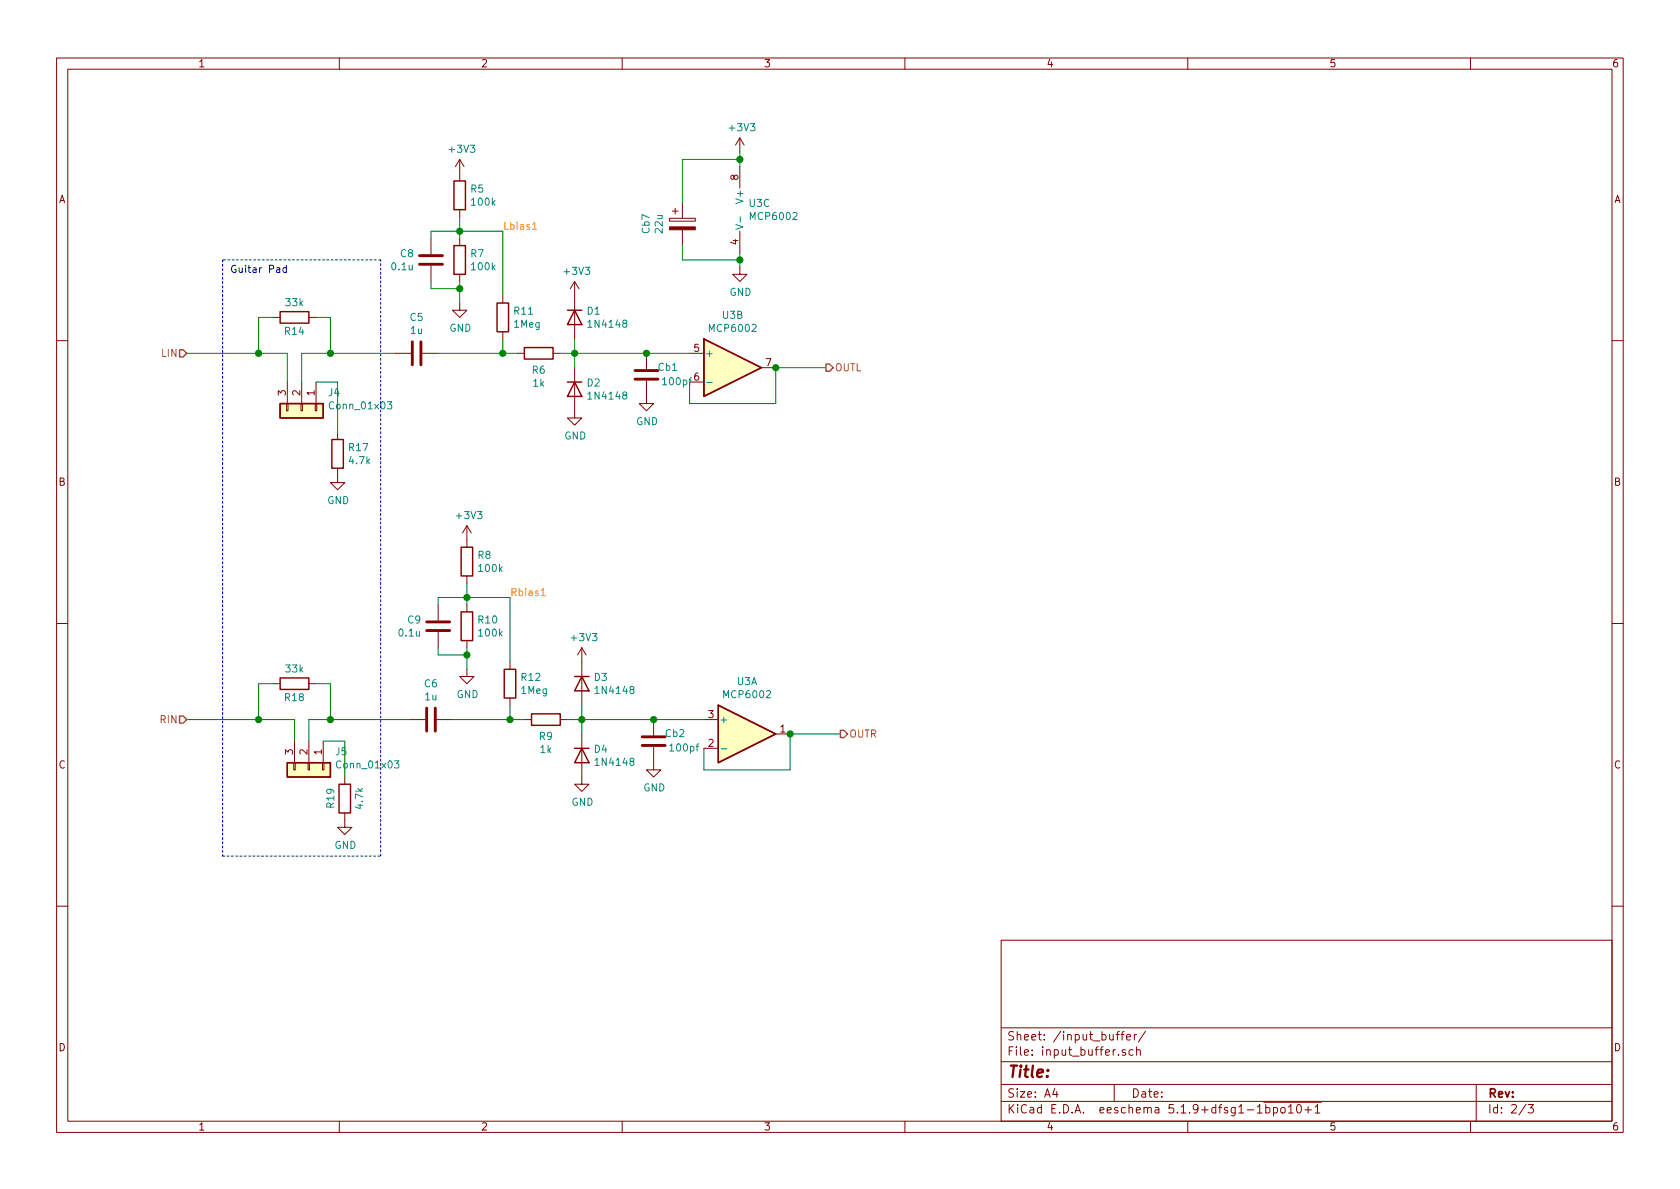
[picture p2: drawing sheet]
EESchema Schematic File Version 4
EELAYER 30 0
EELAYER END
$Descr A4 11693 8268
encoding utf-8
Sheet 2 3
Title ""
Date ""
Rev ""
Comp ""
Comment1 ""
Comment2 ""
Comment3 ""
Comment4 ""
$EndDescr
$Comp
L Amplifier_Operational:MCP6002-xP U?
U 2 1
P 5100 2550
AR Path="/6074C797" Ref="U?"  Part="1" 
AR Path="/606CBEB8/6074C797" Ref="U3"  Part="2" 
F 0 "U3" H 5100 2917 50  0000 C CNN
F 1 "MCP6002" H 5100 2826 50  0000 C CNN
F 2 "Package_SO:SOIC-8_3.9x4.9mm_P1.27mm" H 5100 2550 50  0001 C CNN
F 3 "http://ww1.microchip.com/downloads/en/DeviceDoc/21314g.pdf" H 5100 2550 50  0001 C CNN
F 4 "C7377" H 5100 2550 50  0001 C CNN "LCSC Part"
	2    5100 2550
	1    0    0    -1  
$EndComp
$Comp
L Amplifier_Operational:MCP6002-xP U?
U 1 1
P 5200 5100
AR Path="/6074C79D" Ref="U?"  Part="2" 
AR Path="/606CBEB8/6074C79D" Ref="U3"  Part="1" 
F 0 "U3" H 5200 5467 50  0000 C CNN
F 1 "MCP6002" H 5200 5376 50  0000 C CNN
F 2 "Package_SO:SOIC-8_3.9x4.9mm_P1.27mm" H 5200 5100 50  0001 C CNN
F 3 "http://ww1.microchip.com/downloads/en/DeviceDoc/21314g.pdf" H 5200 5100 50  0001 C CNN
F 4 "C7377" H 5200 5100 50  0001 C CNN "LCSC Part"
	1    5200 5100
	1    0    0    -1  
$EndComp
$Comp
L Amplifier_Operational:MCP6002-xP U?
U 3 1
P 5250 1450
AR Path="/6074C7A3" Ref="U?"  Part="3" 
AR Path="/606CBEB8/6074C7A3" Ref="U3"  Part="3" 
F 0 "U3" H 5208 1496 50  0000 L CNN
F 1 "MCP6002" H 5208 1405 50  0000 L CNN
F 2 "Package_SO:SOIC-8_3.9x4.9mm_P1.27mm" H 5250 1450 50  0001 C CNN
F 3 "http://ww1.microchip.com/downloads/en/DeviceDoc/21314g.pdf" H 5250 1450 50  0001 C CNN
F 4 "C7377" H 5250 1450 50  0001 C CNN "LCSC Part"
	3    5250 1450
	1    0    0    -1  
$EndComp
$Comp
L Device:R R?
U 1 1
P 3200 1350
AR Path="/6074C7AF" Ref="R?"  Part="1" 
AR Path="/606CBEB8/6074C7AF" Ref="R5"  Part="1" 
F 0 "R5" H 3270 1396 50  0000 L CNN
F 1 "100k" H 3270 1305 50  0000 L CNN
F 2 "Resistor_SMD:R_0603_1608Metric_Pad0.98x0.95mm_HandSolder" V 3130 1350 50  0001 C CNN
F 3 "~" H 3200 1350 50  0001 C CNN
F 4 "C22938" H 3200 1350 50  0001 C CNN "LCSC Part"
	1    3200 1350
	1    0    0    -1  
$EndComp
$Comp
L Device:R R?
U 1 1
P 3200 1800
AR Path="/6074C7B5" Ref="R?"  Part="1" 
AR Path="/606CBEB8/6074C7B5" Ref="R7"  Part="1" 
F 0 "R7" H 3270 1846 50  0000 L CNN
F 1 "100k" H 3270 1755 50  0000 L CNN
F 2 "Resistor_SMD:R_0603_1608Metric_Pad0.98x0.95mm_HandSolder" V 3130 1800 50  0001 C CNN
F 3 "~" H 3200 1800 50  0001 C CNN
F 4 "C22938" H 3200 1800 50  0001 C CNN "LCSC Part"
	1    3200 1800
	1    0    0    -1  
$EndComp
Wire Wire Line
	5400 2550 5400 2800
Wire Wire Line
	5400 2800 4800 2800
Wire Wire Line
	4800 2800 4800 2650
Connection ~ 5400 2550
Wire Wire Line
	5850 5100 5500 5100
Wire Wire Line
	5500 5100 5500 5350
Wire Wire Line
	5500 5350 4900 5350
Wire Wire Line
	4900 5350 4900 5200
Connection ~ 5500 5100
$Comp
L power:GND #PWR?
U 1 1
P 3200 2100
AR Path="/6074C7DA" Ref="#PWR?"  Part="1" 
AR Path="/606CBEB8/6074C7DA" Ref="#PWR013"  Part="1" 
F 0 "#PWR013" H 3200 1850 50  0001 C CNN
F 1 "GND" H 3205 1927 50  0000 C CNN
F 2 "" H 3200 2100 50  0001 C CNN
F 3 "" H 3200 2100 50  0001 C CNN
	1    3200 2100
	1    0    0    -1  
$EndComp
$Comp
L power:GND #PWR?
U 1 1
P 5150 1850
AR Path="/6074C7E6" Ref="#PWR?"  Part="1" 
AR Path="/606CBEB8/6074C7E6" Ref="#PWR018"  Part="1" 
F 0 "#PWR018" H 5150 1600 50  0001 C CNN
F 1 "GND" H 5155 1677 50  0000 C CNN
F 2 "" H 5150 1850 50  0001 C CNN
F 3 "" H 5150 1850 50  0001 C CNN
	1    5150 1850
	1    0    0    -1  
$EndComp
$Comp
L Device:R R?
U 1 1
P 3750 2450
AR Path="/6074C7F5" Ref="R?"  Part="1" 
AR Path="/606CBEB8/6074C7F5" Ref="R6"  Part="1" 
F 0 "R6" V 3865 2450 50  0000 C CNN
F 1 "1k" V 3956 2450 50  0000 C CNN
F 2 "Resistor_SMD:R_0603_1608Metric_Pad0.98x0.95mm_HandSolder" V 3680 2450 50  0001 C CNN
F 3 "~" H 3750 2450 50  0001 C CNN
F 4 "C21190" H 3750 2450 50  0001 C CNN "LCSC Part"
	1    3750 2450
	0    1    1    0   
$EndComp
$Comp
L power:GND #PWR?
U 1 1
P 4050 5400
AR Path="/6074C7FC" Ref="#PWR?"  Part="1" 
AR Path="/606CBEB8/6074C7FC" Ref="#PWR020"  Part="1" 
F 0 "#PWR020" H 4050 5150 50  0001 C CNN
F 1 "GND" H 4055 5227 50  0000 C CNN
F 2 "" H 4050 5400 50  0001 C CNN
F 3 "" H 4050 5400 50  0001 C CNN
	1    4050 5400
	1    0    0    -1  
$EndComp
$Comp
L Diode:1N4148 D?
U 1 1
P 4050 5250
AR Path="/6074C808" Ref="D?"  Part="1" 
AR Path="/606CBEB8/6074C808" Ref="D4"  Part="1" 
F 0 "D4" V 4004 5330 50  0000 L CNN
F 1 "1N4148" V 4095 5330 50  0000 L CNN
F 2 "Diode_SMD:D_SOD-123" H 4050 5075 50  0001 C CNN
F 3 "https://assets.nexperia.com/documents/data-sheet/1N4148_1N4448.pdf" H 4050 5250 50  0001 C CNN
F 4 "C81598" H 4050 5250 50  0001 C CNN "LCSC Part"
	1    4050 5250
	0    1    1    0   
$EndComp
$Comp
L Diode:1N4148 D?
U 1 1
P 4050 4750
AR Path="/6074C80E" Ref="D?"  Part="1" 
AR Path="/606CBEB8/6074C80E" Ref="D3"  Part="1" 
F 0 "D3" V 4004 4830 50  0000 L CNN
F 1 "1N4148" V 4095 4830 50  0000 L CNN
F 2 "Diode_SMD:D_SOD-123" H 4050 4575 50  0001 C CNN
F 3 "https://assets.nexperia.com/documents/data-sheet/1N4148_1N4448.pdf" H 4050 4750 50  0001 C CNN
F 4 "C81598" H 4050 4750 50  0001 C CNN "LCSC Part"
	1    4050 4750
	0    1    1    0   
$EndComp
$Comp
L Device:R R?
U 1 1
P 3800 5000
AR Path="/6074C815" Ref="R?"  Part="1" 
AR Path="/606CBEB8/6074C815" Ref="R9"  Part="1" 
F 0 "R9" V 3915 5000 50  0000 C CNN
F 1 "1k" V 4006 5000 50  0000 C CNN
F 2 "Resistor_SMD:R_0603_1608Metric_Pad0.98x0.95mm_HandSolder" V 3730 5000 50  0001 C CNN
F 3 "~" H 3800 5000 50  0001 C CNN
F 4 "C21190" H 3800 5000 50  0001 C CNN "LCSC Part"
	1    3800 5000
	0    1    1    0   
$EndComp
$Comp
L power:GND #PWR?
U 1 1
P 3250 4650
AR Path="/6074C822" Ref="#PWR?"  Part="1" 
AR Path="/606CBEB8/6074C822" Ref="#PWR019"  Part="1" 
F 0 "#PWR019" H 3250 4400 50  0001 C CNN
F 1 "GND" H 3255 4477 50  0000 C CNN
F 2 "" H 3250 4650 50  0001 C CNN
F 3 "" H 3250 4650 50  0001 C CNN
	1    3250 4650
	1    0    0    -1  
$EndComp
Connection ~ 3250 4150
Wire Wire Line
	3250 4200 3250 4150
Wire Wire Line
	3250 4150 3250 4050
$Comp
L Device:R R?
U 1 1
P 3250 4350
AR Path="/6074C82C" Ref="R?"  Part="1" 
AR Path="/606CBEB8/6074C82C" Ref="R10"  Part="1" 
F 0 "R10" H 3320 4396 50  0000 L CNN
F 1 "100k" H 3320 4305 50  0000 L CNN
F 2 "Resistor_SMD:R_0603_1608Metric_Pad0.98x0.95mm_HandSolder" V 3180 4350 50  0001 C CNN
F 3 "~" H 3250 4350 50  0001 C CNN
F 4 "C22938" H 3250 4350 50  0001 C CNN "LCSC Part"
	1    3250 4350
	1    0    0    -1  
$EndComp
$Comp
L Device:R R?
U 1 1
P 3250 3900
AR Path="/6074C832" Ref="R?"  Part="1" 
AR Path="/606CBEB8/6074C832" Ref="R8"  Part="1" 
F 0 "R8" H 3320 3946 50  0000 L CNN
F 1 "100k" H 3320 3855 50  0000 L CNN
F 2 "Resistor_SMD:R_0603_1608Metric_Pad0.98x0.95mm_HandSolder" V 3180 3900 50  0001 C CNN
F 3 "~" H 3250 3900 50  0001 C CNN
F 4 "C22938" H 3250 3900 50  0001 C CNN "LCSC Part"
	1    3250 3900
	1    0    0    -1  
$EndComp
$Comp
L power:GND #PWR?
U 1 1
P 4000 2850
AR Path="/6074C841" Ref="#PWR?"  Part="1" 
AR Path="/606CBEB8/6074C841" Ref="#PWR014"  Part="1" 
F 0 "#PWR014" H 4000 2600 50  0001 C CNN
F 1 "GND" H 4005 2677 50  0000 C CNN
F 2 "" H 4000 2850 50  0001 C CNN
F 3 "" H 4000 2850 50  0001 C CNN
	1    4000 2850
	1    0    0    -1  
$EndComp
$Comp
L Diode:1N4148 D?
U 1 1
P 4000 2700
AR Path="/6074C84D" Ref="D?"  Part="1" 
AR Path="/606CBEB8/6074C84D" Ref="D2"  Part="1" 
F 0 "D2" V 3954 2780 50  0000 L CNN
F 1 "1N4148" V 4045 2780 50  0000 L CNN
F 2 "Diode_SMD:D_SOD-123" H 4000 2525 50  0001 C CNN
F 3 "https://assets.nexperia.com/documents/data-sheet/1N4148_1N4448.pdf" H 4000 2700 50  0001 C CNN
F 4 "C81598" H 4000 2700 50  0001 C CNN "LCSC Part"
	1    4000 2700
	0    1    1    0   
$EndComp
$Comp
L Diode:1N4148 D?
U 1 1
P 4000 2200
AR Path="/6074C853" Ref="D?"  Part="1" 
AR Path="/606CBEB8/6074C853" Ref="D1"  Part="1" 
F 0 "D1" V 3954 2280 50  0000 L CNN
F 1 "1N4148" V 4045 2280 50  0000 L CNN
F 2 "Diode_SMD:D_SOD-123" H 4000 2025 50  0001 C CNN
F 3 "https://assets.nexperia.com/documents/data-sheet/1N4148_1N4448.pdf" H 4000 2200 50  0001 C CNN
F 4 "C81598" H 4000 2200 50  0001 C CNN "LCSC Part"
	1    4000 2200
	0    1    1    0   
$EndComp
Wire Wire Line
	3900 2450 4000 2450
Wire Wire Line
	5400 2550 5750 2550
Text HLabel 5850 5100 2    50   Output ~ 0
OUTR
Text HLabel 5750 2550 2    50   Output ~ 0
OUTL
$Comp
L Device:C C?
U 1 1
P 4500 2600
AR Path="/6090DDD4" Ref="C?"  Part="1" 
AR Path="/606CBEB8/6090DDD4" Ref="Cb1"  Part="1" 
F 0 "Cb1" H 4350 2550 50  0000 C CNN
F 1 "100pf" H 4400 2650 50  0000 R CNN
F 2 "Capacitor_SMD:C_0603_1608Metric_Pad1.08x0.95mm_HandSolder" H 4538 2450 50  0001 C CNN
F 3 "~" H 4500 2600 50  0001 C CNN
F 4 "C14858" H 4500 2600 50  0001 C CNN "LCSC Part"
	1    4500 2600
	-1   0    0    1   
$EndComp
Connection ~ 4500 2450
Wire Wire Line
	4500 2450 4800 2450
Wire Wire Line
	3950 5000 4050 5000
$Comp
L power:GND #PWR?
U 1 1
P 4500 2750
AR Path="/6090ED17" Ref="#PWR?"  Part="1" 
AR Path="/606CBEB8/6090ED17" Ref="#PWR03"  Part="1" 
F 0 "#PWR03" H 4500 2500 50  0001 C CNN
F 1 "GND" H 4505 2577 50  0000 C CNN
F 2 "" H 4500 2750 50  0001 C CNN
F 3 "" H 4500 2750 50  0001 C CNN
	1    4500 2750
	1    0    0    -1  
$EndComp
$Comp
L Device:C Cb?
U 1 1
P 4550 5150
AR Path="/6090FF22" Ref="Cb?"  Part="1" 
AR Path="/606CBEB8/6090FF22" Ref="Cb2"  Part="1" 
F 0 "Cb2" H 4400 5100 50  0000 C CNN
F 1 "100pf" H 4450 5200 50  0000 R CNN
F 2 "Capacitor_SMD:C_0603_1608Metric_Pad1.08x0.95mm_HandSolder" H 4588 5000 50  0001 C CNN
F 3 "~" H 4550 5150 50  0001 C CNN
F 4 "C14858" H 4550 5150 50  0001 C CNN "LCSC Part"
	1    4550 5150
	-1   0    0    1   
$EndComp
$Comp
L power:GND #PWR?
U 1 1
P 4550 5300
AR Path="/6090FF3A" Ref="#PWR?"  Part="1" 
AR Path="/606CBEB8/6090FF3A" Ref="#PWR05"  Part="1" 
F 0 "#PWR05" H 4550 5050 50  0001 C CNN
F 1 "GND" H 4555 5127 50  0000 C CNN
F 2 "" H 4550 5300 50  0001 C CNN
F 3 "" H 4550 5300 50  0001 C CNN
	1    4550 5300
	1    0    0    -1  
$EndComp
Connection ~ 4550 5000
Wire Wire Line
	4550 5000 4900 5000
Text HLabel 1300 5000 0    50   Input ~ 0
RIN
Text HLabel 1300 2450 0    50   Input ~ 0
LIN
Wire Notes Line
	1550 5950 2650 5950
Wire Notes Line
	2650 1800 1550 1800
Text Notes 1600 1900 0    50   ~ 0
Guitar Pad
$Comp
L power:+3V3 #PWR0101
U 1 1
P 3200 1200
F 0 "#PWR0101" H 3200 1050 50  0001 C CNN
F 1 "+3V3" H 3215 1373 50  0000 C CNN
F 2 "" H 3200 1200 50  0001 C CNN
F 3 "" H 3200 1200 50  0001 C CNN
	1    3200 1200
	1    0    0    -1  
$EndComp
$Comp
L power:+3V3 #PWR0102
U 1 1
P 4000 2050
F 0 "#PWR0102" H 4000 1900 50  0001 C CNN
F 1 "+3V3" H 4015 2223 50  0000 C CNN
F 2 "" H 4000 2050 50  0001 C CNN
F 3 "" H 4000 2050 50  0001 C CNN
	1    4000 2050
	1    0    0    -1  
$EndComp
$Comp
L power:+3V3 #PWR0103
U 1 1
P 5150 1050
F 0 "#PWR0103" H 5150 900 50  0001 C CNN
F 1 "+3V3" H 5165 1223 50  0000 C CNN
F 2 "" H 5150 1050 50  0001 C CNN
F 3 "" H 5150 1050 50  0001 C CNN
	1    5150 1050
	1    0    0    -1  
$EndComp
$Comp
L power:+3V3 #PWR0104
U 1 1
P 3250 3750
F 0 "#PWR0104" H 3250 3600 50  0001 C CNN
F 1 "+3V3" H 3265 3923 50  0000 C CNN
F 2 "" H 3250 3750 50  0001 C CNN
F 3 "" H 3250 3750 50  0001 C CNN
	1    3250 3750
	1    0    0    -1  
$EndComp
$Comp
L power:+3V3 #PWR0105
U 1 1
P 4050 4600
F 0 "#PWR0105" H 4050 4450 50  0001 C CNN
F 1 "+3V3" H 4065 4773 50  0000 C CNN
F 2 "" H 4050 4600 50  0001 C CNN
F 3 "" H 4050 4600 50  0001 C CNN
	1    4050 4600
	1    0    0    -1  
$EndComp
Wire Wire Line
	4050 4900 4050 5000
Connection ~ 4050 5000
Wire Wire Line
	4050 5000 4550 5000
Wire Wire Line
	4050 5000 4050 5100
Wire Wire Line
	4000 2350 4000 2450
Connection ~ 4000 2450
Wire Wire Line
	4000 2450 4500 2450
Wire Wire Line
	4000 2450 4000 2550
Wire Wire Line
	1300 5000 1800 5000
Wire Wire Line
	1300 2450 1800 2450
$Comp
L Connector_Generic:Conn_01x03 J5
U 1 1
P 2150 5350
F 0 "J5" V 2022 5530 50  0000 L CNN
F 1 "Conn_01x03" V 2113 5530 50  0000 L CNN
F 2 "Connector_PinHeader_2.54mm:PinHeader_1x03_P2.54mm_Vertical" H 2150 5350 50  0001 C CNN
F 3 "~" H 2150 5350 50  0001 C CNN
	1    2150 5350
	0    1    1    0   
$EndComp
$Comp
L power:GND #PWR?
U 1 1
P 2400 5700
AR Path="/60774499" Ref="#PWR?"  Part="1" 
AR Path="/606CBEB8/60774499" Ref="#PWR038"  Part="1" 
F 0 "#PWR038" H 2400 5450 50  0001 C CNN
F 1 "GND" H 2405 5527 50  0000 C CNN
F 2 "" H 2400 5700 50  0001 C CNN
F 3 "" H 2400 5700 50  0001 C CNN
	1    2400 5700
	1    0    0    -1  
$EndComp
$Comp
L Device:R R?
U 1 1
P 2400 5550
AR Path="/6077448F" Ref="R?"  Part="1" 
AR Path="/606CBEB8/6077448F" Ref="R19"  Part="1" 
F 0 "R19" V 2300 5550 50  0000 C CNN
F 1 "4.7k" V 2500 5550 50  0000 C CNN
F 2 "Resistor_SMD:R_0603_1608Metric_Pad0.98x0.95mm_HandSolder" V 2330 5550 50  0001 C CNN
F 3 "~" H 2400 5550 50  0001 C CNN
F 4 "C23162" H 2400 5550 50  0001 C CNN "LCSC Part"
	1    2400 5550
	1    0    0    -1  
$EndComp
$Comp
L Device:R R?
U 1 1
P 2050 4750
AR Path="/60774479" Ref="R?"  Part="1" 
AR Path="/606CBEB8/60774479" Ref="R18"  Part="1" 
F 0 "R18" V 1950 4750 50  0000 C CNN
F 1 "33k" V 2150 4750 50  0000 C CNN
F 2 "Resistor_SMD:R_0603_1608Metric_Pad0.98x0.95mm_HandSolder" V 1980 4750 50  0001 C CNN
F 3 "~" H 2050 4750 50  0001 C CNN
F 4 "C4216" H 2050 4750 50  0001 C CNN "LCSC Part"
	1    2050 4750
	0    -1   -1   0   
$EndComp
$Comp
L Connector_Generic:Conn_01x03 J4
U 1 1
P 2100 2850
F 0 "J4" V 1972 3030 50  0000 L CNN
F 1 "Conn_01x03" V 2063 3030 50  0000 L CNN
F 2 "Connector_PinHeader_2.54mm:PinHeader_1x03_P2.54mm_Vertical" H 2100 2850 50  0001 C CNN
F 3 "~" H 2100 2850 50  0001 C CNN
	1    2100 2850
	0    1    1    0   
$EndComp
$Comp
L power:GND #PWR?
U 1 1
P 2350 3300
AR Path="/60753709" Ref="#PWR?"  Part="1" 
AR Path="/606CBEB8/60753709" Ref="#PWR037"  Part="1" 
F 0 "#PWR037" H 2350 3050 50  0001 C CNN
F 1 "GND" H 2355 3127 50  0000 C CNN
F 2 "" H 2350 3300 50  0001 C CNN
F 3 "" H 2350 3300 50  0001 C CNN
	1    2350 3300
	1    0    0    -1  
$EndComp
$Comp
L Device:R R?
U 1 1
P 2350 3150
AR Path="/60752E89" Ref="R?"  Part="1" 
AR Path="/606CBEB8/60752E89" Ref="R17"  Part="1" 
F 0 "R17" H 2420 3196 50  0000 L CNN
F 1 "4.7k" H 2420 3105 50  0000 L CNN
F 2 "Resistor_SMD:R_0603_1608Metric_Pad0.98x0.95mm_HandSolder" V 2280 3150 50  0001 C CNN
F 3 "~" H 2350 3150 50  0001 C CNN
F 4 "C23162" H 2350 3150 50  0001 C CNN "LCSC Part"
	1    2350 3150
	1    0    0    -1  
$EndComp
$Comp
L Device:R R?
U 1 1
P 2050 2200
AR Path="/607510D8" Ref="R?"  Part="1" 
AR Path="/606CBEB8/607510D8" Ref="R14"  Part="1" 
F 0 "R14" V 1950 2200 50  0000 C CNN
F 1 "33k" V 2150 2200 50  0000 C CNN
F 2 "Resistor_SMD:R_0603_1608Metric_Pad0.98x0.95mm_HandSolder" V 1980 2200 50  0001 C CNN
F 3 "~" H 2050 2200 50  0001 C CNN
F 4 "C4216" H 2050 2200 50  0001 C CNN "LCSC Part"
	1    2050 2200
	0    -1   -1   0   
$EndComp
Wire Wire Line
	1800 2450 1800 2200
Wire Wire Line
	1800 2200 1900 2200
Wire Wire Line
	2200 2200 2300 2200
Wire Wire Line
	2300 2200 2300 2450
Wire Wire Line
	2300 2450 2750 2450
Wire Wire Line
	1800 2450 2000 2450
Connection ~ 1800 2450
Wire Wire Line
	1800 5000 1800 4750
Wire Wire Line
	1800 4750 1900 4750
Wire Wire Line
	2300 4750 2300 5000
Wire Wire Line
	2300 5000 2850 5000
Wire Wire Line
	2200 4750 2300 4750
Connection ~ 1800 5000
Wire Wire Line
	2250 5150 2400 5150
Wire Wire Line
	2400 5150 2400 5400
Wire Wire Line
	2300 5000 2150 5000
Wire Wire Line
	2150 5000 2150 5150
Connection ~ 2300 5000
Wire Wire Line
	2050 5000 2050 5150
Wire Wire Line
	1800 5000 2050 5000
Wire Wire Line
	2200 2650 2350 2650
Wire Wire Line
	2350 2650 2350 3000
Wire Wire Line
	2100 2650 2100 2450
Wire Wire Line
	2100 2450 2300 2450
Connection ~ 2300 2450
Wire Wire Line
	2000 2650 2000 2450
$Comp
L Device:C C?
U 1 1
P 3000 5000
AR Path="/607D39EB" Ref="C?"  Part="1" 
AR Path="/606CBEB8/607D39EB" Ref="C6"  Part="1" 
F 0 "C6" V 2748 5000 50  0000 C CNN
F 1 "1u" V 2839 5000 50  0000 C CNN
F 2 "Capacitor_SMD:C_1206_3216Metric_Pad1.33x1.80mm_HandSolder" H 3038 4850 50  0001 C CNN
F 3 "~" H 3000 5000 50  0001 C CNN
F 4 "C1848" V 3000 5000 50  0001 C CNN "LCSC Part"
	1    3000 5000
	0    1    1    0   
$EndComp
$Comp
L Device:C C?
U 1 1
P 2900 2450
AR Path="/6074C7A9" Ref="C?"  Part="1" 
AR Path="/606CBEB8/6074C7A9" Ref="C5"  Part="1" 
F 0 "C5" V 2648 2450 50  0000 C CNN
F 1 "1u" V 2739 2450 50  0000 C CNN
F 2 "Capacitor_SMD:C_1206_3216Metric_Pad1.33x1.80mm_HandSolder" H 2938 2300 50  0001 C CNN
F 3 "~" H 2900 2450 50  0001 C CNN
F 4 "C1848" V 2900 2450 50  0001 C CNN "LCSC Part"
	1    2900 2450
	0    1    1    0   
$EndComp
$Comp
L Device:CP Cb?
U 1 1
P 4750 1550
AR Path="/60717BFB/6086F07C" Ref="Cb?"  Part="1" 
AR Path="/606CBEB8/6086F07C" Ref="Cb7"  Part="1" 
F 0 "Cb7" V 4495 1550 50  0000 C CNN
F 1 "22u" V 4586 1550 50  0000 C CNN
F 2 "Capacitor_SMD:C_0805_2012Metric_Pad1.18x1.45mm_HandSolder" H 4788 1400 50  0001 C CNN
F 3 "~" H 4750 1550 50  0001 C CNN
F 4 "C45783" H 4750 1550 50  0001 C CNN "LCSC Part"
	1    4750 1550
	1    0    0    -1  
$EndComp
Wire Wire Line
	4750 1400 4750 1100
Wire Wire Line
	4750 1100 5150 1100
Wire Wire Line
	5150 1100 5150 1050
Wire Wire Line
	5150 1150 5150 1100
Connection ~ 5150 1100
Wire Wire Line
	5150 1850 5150 1800
Wire Wire Line
	4750 1700 4750 1800
Wire Wire Line
	4750 1800 5150 1800
Connection ~ 5150 1800
Wire Wire Line
	5150 1800 5150 1750
Wire Notes Line
	1550 1800 1550 5950
Wire Notes Line
	2650 5950 2650 1800
$Comp
L Device:R R11
U 1 1
P 3500 2200
F 0 "R11" H 3570 2246 50  0000 L CNN
F 1 "1Meg" H 3570 2155 50  0000 L CNN
F 2 "Resistor_SMD:R_0603_1608Metric_Pad0.98x0.95mm_HandSolder" V 3430 2200 50  0001 C CNN
F 3 "~" H 3500 2200 50  0001 C CNN
F 4 "C22935" H 3500 2200 50  0001 C CNN "LCSC Part"
	1    3500 2200
	1    0    0    -1  
$EndComp
Wire Wire Line
	3200 1500 3200 1600
Wire Wire Line
	3200 1600 3500 1600
Wire Wire Line
	3500 1600 3500 2050
Connection ~ 3200 1600
Wire Wire Line
	3200 1600 3200 1650
Wire Wire Line
	3500 2350 3500 2450
Wire Wire Line
	3500 2450 3600 2450
Wire Wire Line
	3500 2450 3050 2450
Connection ~ 3500 2450
$Comp
L Device:C C?
U 1 1
P 3000 1800
AR Path="/60ABC040" Ref="C?"  Part="1" 
AR Path="/606CBEB8/60ABC040" Ref="C8"  Part="1" 
F 0 "C8" H 2885 1846 50  0000 R CNN
F 1 "0.1u" H 2885 1755 50  0000 R CNN
F 2 "Capacitor_SMD:C_0603_1608Metric_Pad1.08x0.95mm_HandSolder" H 3038 1650 50  0001 C CNN
F 3 "~" H 3000 1800 50  0001 C CNN
F 4 "C14663" V 3000 1800 50  0001 C CNN "LCSC Part"
	1    3000 1800
	1    0    0    -1  
$EndComp
Wire Wire Line
	3000 1650 3000 1600
Wire Wire Line
	3000 1600 3200 1600
Wire Wire Line
	3200 2100 3200 2000
$Comp
L Device:C C?
U 1 1
P 3050 4350
AR Path="/60AD9545" Ref="C?"  Part="1" 
AR Path="/606CBEB8/60AD9545" Ref="C9"  Part="1" 
F 0 "C9" H 2935 4396 50  0000 R CNN
F 1 "0.1u" H 2935 4305 50  0000 R CNN
F 2 "Capacitor_SMD:C_0603_1608Metric_Pad1.08x0.95mm_HandSolder" H 3088 4200 50  0001 C CNN
F 3 "~" H 3050 4350 50  0001 C CNN
F 4 "C14663" V 3050 4350 50  0001 C CNN "LCSC Part"
	1    3050 4350
	1    0    0    -1  
$EndComp
Wire Wire Line
	3050 4200 3050 4150
Wire Wire Line
	3050 4150 3250 4150
Wire Wire Line
	3250 4650 3250 4550
Wire Wire Line
	3050 4500 3050 4550
Wire Wire Line
	3050 4550 3250 4550
Connection ~ 3250 4550
Wire Wire Line
	3250 4550 3250 4500
Wire Wire Line
	3200 2000 3000 2000
Wire Wire Line
	3000 2000 3000 1950
Connection ~ 3200 2000
Wire Wire Line
	3200 2000 3200 1950
$Comp
L Device:R R12
U 1 1
P 3550 4750
F 0 "R12" H 3620 4796 50  0000 L CNN
F 1 "1Meg" H 3620 4705 50  0000 L CNN
F 2 "Resistor_SMD:R_0603_1608Metric_Pad0.98x0.95mm_HandSolder" V 3480 4750 50  0001 C CNN
F 3 "~" H 3550 4750 50  0001 C CNN
F 4 "C22935" H 3550 4750 50  0001 C CNN "LCSC Part"
	1    3550 4750
	1    0    0    -1  
$EndComp
Wire Wire Line
	3150 5000 3550 5000
Wire Wire Line
	3550 5000 3550 4900
Connection ~ 3550 5000
Wire Wire Line
	3550 5000 3650 5000
Wire Wire Line
	3250 4150 3550 4150
Wire Wire Line
	3550 4150 3550 4600
Text Label 3500 1600 0    50   ~ 0
Lbias1
Text Label 3550 4150 0    50   ~ 0
Rbias1
$EndSCHEMATC
